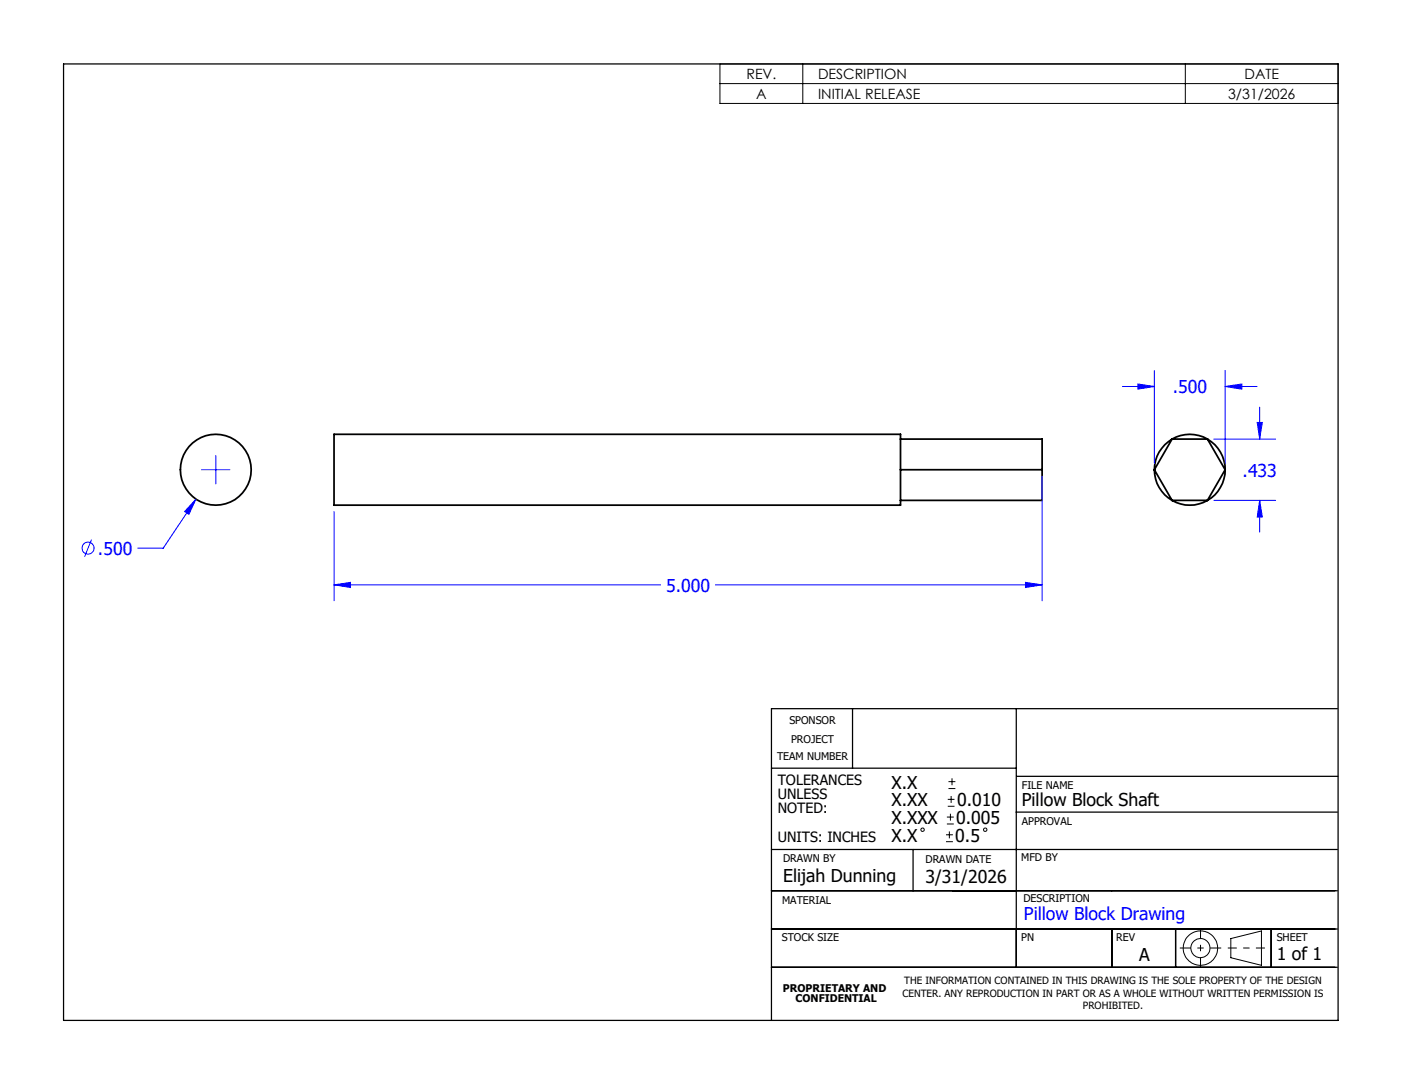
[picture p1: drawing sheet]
<svg xmlns="http://www.w3.org/2000/svg" width="279mm" height="216mm" viewBox="0 0 279 216" stroke-linecap="round" stroke-linejoin="round" font-family="sans-serif">
<g fill="none" stroke="#000" stroke-width=".35">
<path d="M179.5 87.5v-1h-112.9v14.1h112.9v-.9M179.5 93.6v6.1M179.5 87.5v6.1M179.5 87.5h28.2v12.2h-28.2M179.5 93.6h28.2M230 93.6a7.1 7.1 0 0 0 3.6 6.1M230 93.6l3.6 6.1M233.6 87.5a7.1 7.1 0 0 0-3.6 6.1M233.6 87.5a7 7 0 0 1 7 0M233.6 99.7a7 7 0 0 0 7 0M233.6 99.7h7M233.6 87.5h7"/>
<path d="M233.6 87.5l-3.6 6.1M240.6 87.5a7.1 7.1 0 0 1 3.6 6.1M240.6 87.5l3.6 6.1M244.2 93.6a7.1 7.1 0 0 1-3.6 6.1M244.2 93.6l-3.6 6.1"/>
<circle cx="43" cy="93.6" r="7.1"/>
</g>
<g fill="none" stroke="#00f" stroke-width=".2">
<path d="M223.7 77h6.3M226.8 76.5l3.2 .5-3.2 .5zM230 73.8v18.5M244.2 77l3.3-.5v1zM244.2 73.8v18.5M244.2 77h6.3M39.1 99.4l-1.5 3-.8-.5zM39.1 99.4l-6.6 9.8h-5.1M40.2 93.6h5.6M43 90.7v5.7M207.7 94.8v24.9M241.9 87.5h12.3"/>
<path d="M241.9 99.7h12.3M250.5 84.1h1.1l-.6 3.4zM251 99.7l.6 3.3h-1.1zM251 81.1v6.4M251 99.7v6.3M18.2 107.5l-1.3 3.4M66.6 116.5l3.2-.5v1zM66.6 101.9v17.8M66.6 116.5h65M142.6 116.5h65.1M204.4 116l3.3 .5-3.3 .5z"/>
<circle cx="17.5" cy="109.2" r="1.2"/>
</g>
<g fill="none" stroke="#000" stroke-width=".2">
<path d="M143.5 12.7h123.2v7.9h-123.2zM143.5 16.7h123.2M160 12.7v7.9M236.2 12.7v7.9M188.9 159.2h1.3M189 157.1h1.4M189 155.7h1.4M189.5 158.5v1.4M189.7 155v1.4M188.5 167.6h1.4M188.5 166.3h1.4M188.7 164.1h1.4"/>
<path d="M188.7 162.7h1.4M188.9 160.6h1.3M189.2 165.6v1.4M189.4 162.1v1.3M245.3 186.9l6.1-1.5v6.9l-6.1-1.6z"/>
<circle cx="183.8" cy="165.3" r=".34"/>
<circle cx="196.3" cy="165.3" r=".34"/>
<circle cx="239.2" cy="188.8" r="3.4"/>
<circle cx="239.2" cy="188.8" r="1.9"/>
</g>
<path d="M235.1 188.8h8.3" fill="none" stroke="#000" stroke-width=".2" stroke-dasharray="15.2 1.3 1.3 1.3" stroke-dashoffset="13" stroke-linecap="butt"/>
<path d="M239.2 185v7.6" fill="none" stroke="#000" stroke-width=".2" stroke-dasharray="15.2 1.3 1.3 1.3" stroke-dashoffset="13.3" stroke-linecap="butt"/>
<path d="M244.7 188.8h7.4" fill="none" stroke="#000" stroke-width=".2" stroke-dasharray="15.2 1.3 1.3 1.3" stroke-dashoffset="13.4" stroke-linecap="butt"/>
<g fill="none" stroke="#000" stroke-width=".25">
<path d="M12.7 12.7h254v190.5h-254zM153.7 153h48.8M169.9 141.1v11.9M202.5 141.1v51.6M202.6 154.6h64M266.5 141.1h-112.8v62.1M153.7 177.4h112.8M153.7 169.2h112.8M182 169.2v8.2M202.5 161.7h64M153.7 192.7h112.8M153.7 185h112.8"/>
<path d="M221.6 185v7.7M234.3 185v7.7M253.3 185v7.7"/>
</g>
<path d="M66.6 116.5l3.2-.5v1zM204.4 116l3.3 .5-3.3 .5zM39.1 99.4l-2.3 2.5 .8 .5zM250.5 84.1h1.1l-.6 3.4zM251 99.7l.6 3.3h-1.1zM244.2 77l3.3-.5v1zM226.8 76.5l3.2 .5-3.2 .5z" fill="#00f"/>
<g font-size="3.5" fill="#00f">
<text x="233.7" y="78.3">.500</text>
<text x="247.6" y="94.9">.433</text>
<text x="19.5" y="110.5">.500</text>
<text x="132.7" y="117.9">5.000</text>
<text x="204.1" y="183.2">Pillow Block Drawing</text>
</g>
<g font-size="3.5">
<text x="177.7" y="157.1">X.X</text>
<text x="177.7" y="160.6">X.XX</text>
<text x="190.7" y="160.6">0.010</text>
<text x="203.6" y="160.6">Pillow Block Shaft</text>
<text x="177.7" y="164.1">X.XXX</text>
<text x="177.7" y="167.6">X.X</text>
<text x="190.4" y="167.6">0.5</text>
<text x="190.6" y="164.1">0.005</text>
<text x="156.1" y="175.7">Elijah Dunning</text>
<text x="184.4" y="175.8">3/31/2026</text>
<text x="227" y="191.4">A</text>
<text x="254.4" y="191.3">1 of 1</text>
</g>
<g font-size="2.8">
<text x="148.8" y="15.7">REV.</text>
<text x="163" y="15.7">DESCRIPTION</text>
<text x="248" y="15.7">DATE</text>
<text x="150.7" y="19.7">A</text>
<text x="163" y="19.7">INITIAL RELEASE</text>
<text x="244.8" y="19.7">3/31/2026</text>
<text x="155" y="156.3">TOLERANCES</text>
<text x="155" y="159.2">UNLESS</text>
<text x="155" y="162">NOTED:</text>
<text x="155" y="167.6">UNITS: INCHES</text>
</g>
<g font-size="2.1">
<text x="157.3" y="144.2">SPONSOR</text>
<text x="157.7" y="148">PROJECT</text>
<text x="154.8" y="151.5">TEAM NUMBER</text>
<text x="203.6" y="157.1">FILE NAME</text>
<text x="203.6" y="164.4">APPROVAL</text>
<text x="156.1" y="171.7">DRAWN BY</text>
<text x="184.4" y="171.9">DRAWN DATE</text>
<text x="203.5" y="171.5">MFD BY</text>
<text x="204" y="179.6">DESCRIPTION</text>
<text x="155.9" y="180.1">MATERIAL</text>
<text x="155.8" y="187.5">STOCK SIZE</text>
<text x="203.5" y="187.4">PN</text>
<text x="222.5" y="187.4">REV</text>
<text x="254.4" y="187.4">SHEET</text>
<text x="156" y="197.5">PROPRIETARY AND</text>
<text x="158.6" y="199.6">CONFIDENTIAL</text>
</g>
<g font-size="2">
<text x="180.2" y="196">THE INFORMATION CONTAINED IN THIS DRAWING IS THE SOLE PROPERTY OF THE DESIGN</text>
<text x="179.8" y="198.5">CENTER. ANY REPRODUCTION IN PART OR AS A WHOLE WITHOUT WRITTEN PERMISSION IS</text>
<text x="215.8" y="201">PROHIBITED.</text>
</g>
</svg>
